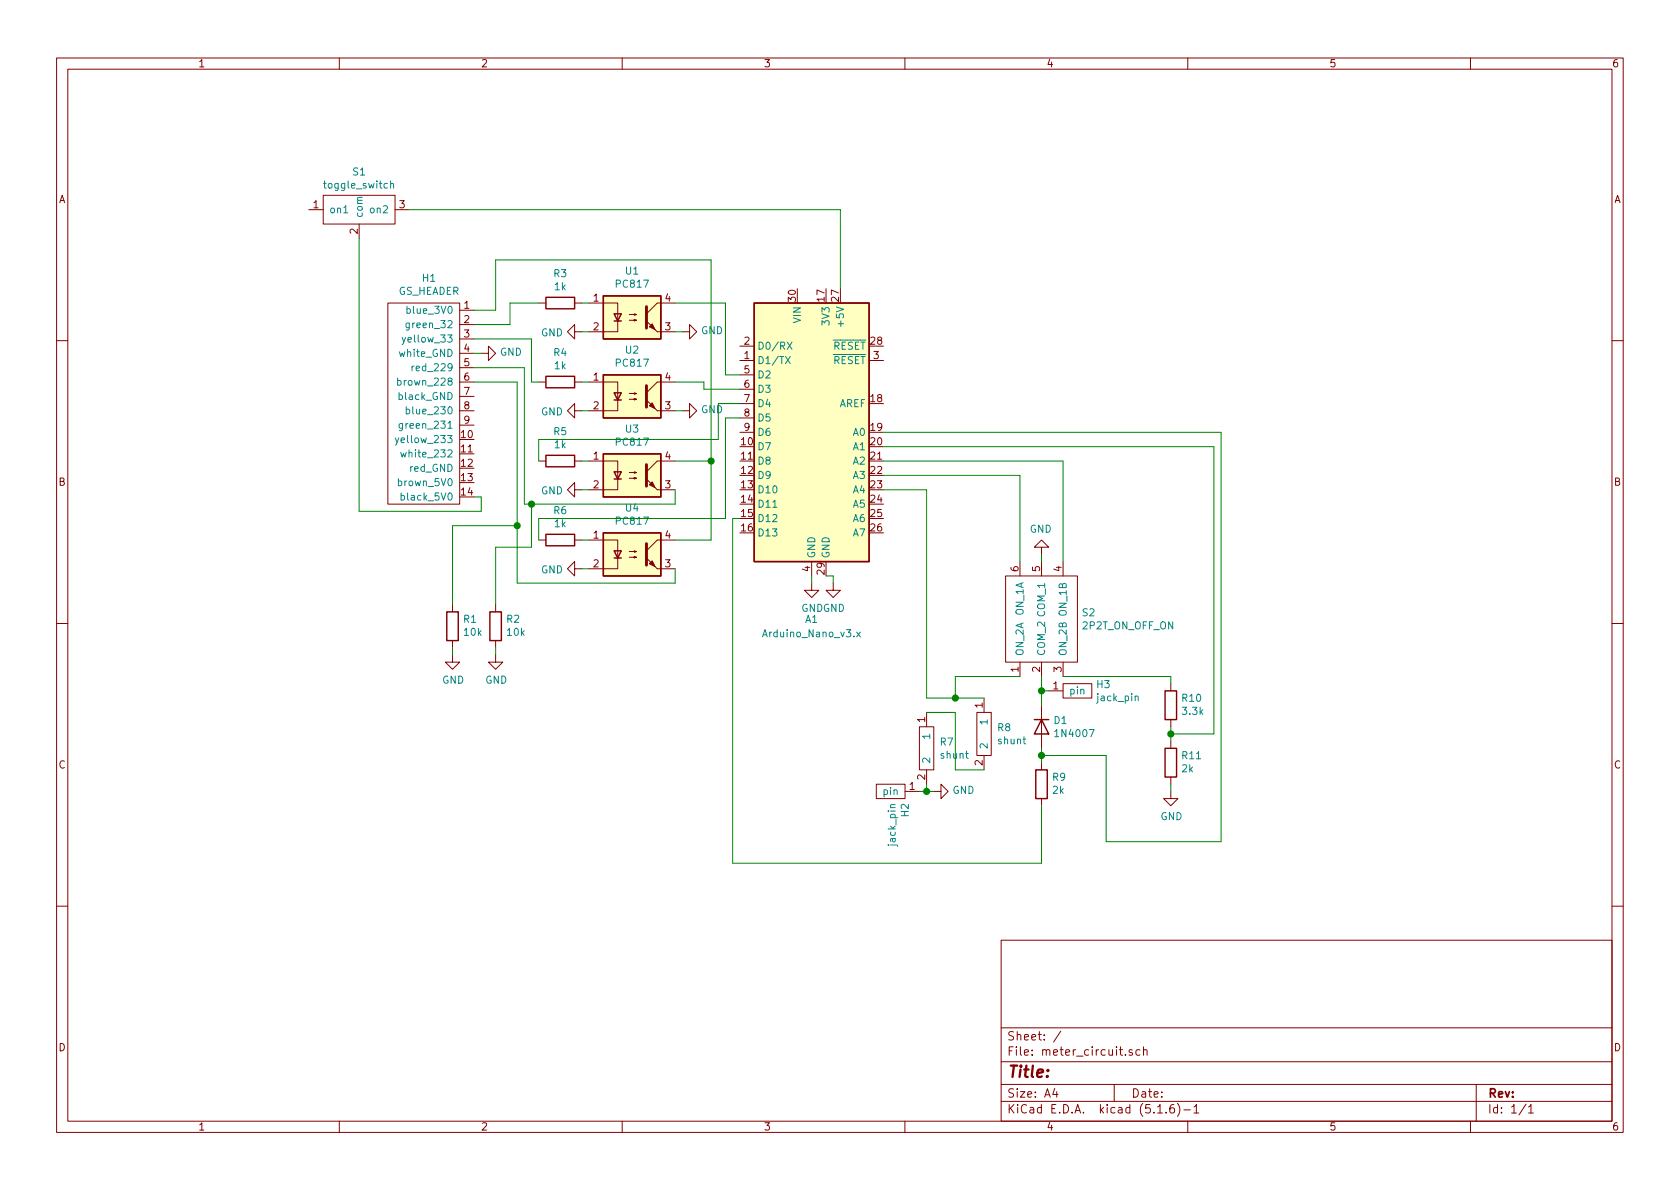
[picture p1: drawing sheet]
EESchema Schematic File Version 4
EELAYER 30 0
EELAYER END
$Descr A4 11693 8268
encoding utf-8
Sheet 1 1
Title ""
Date ""
Rev ""
Comp ""
Comment1 ""
Comment2 ""
Comment3 ""
Comment4 ""
$EndDescr
$Comp
L Isolator:PC817 U3
U 1 1
P 4400 3300
F 0 "U3" H 4400 3625 50  0000 C CNN
F 1 "PC817" H 4400 3534 50  0000 C CNN
F 2 "Package_DIP:DIP-4_W7.62mm" H 4200 3100 50  0001 L CIN
F 3 "http://www.soselectronic.cz/a_info/resource/d/pc817.pdf" H 4400 3300 50  0001 L CNN
	1    4400 3300
	1    0    0    -1  
$EndComp
$Comp
L Isolator:PC817 U4
U 1 1
P 4400 3850
F 0 "U4" H 4400 4175 50  0000 C CNN
F 1 "PC817" H 4400 4084 50  0000 C CNN
F 2 "Package_DIP:DIP-4_W7.62mm" H 4200 3650 50  0001 L CIN
F 3 "http://www.soselectronic.cz/a_info/resource/d/pc817.pdf" H 4400 3850 50  0001 L CNN
	1    4400 3850
	1    0    0    -1  
$EndComp
$Comp
L Isolator:PC817 U2
U 1 1
P 4400 2750
F 0 "U2" H 4400 3075 50  0000 C CNN
F 1 "PC817" H 4400 2984 50  0000 C CNN
F 2 "Package_DIP:DIP-4_W7.62mm" H 4200 2550 50  0001 L CIN
F 3 "http://www.soselectronic.cz/a_info/resource/d/pc817.pdf" H 4400 2750 50  0001 L CNN
	1    4400 2750
	1    0    0    -1  
$EndComp
$Comp
L Isolator:PC817 U1
U 1 1
P 4400 2200
F 0 "U1" H 4400 2525 50  0000 C CNN
F 1 "PC817" H 4400 2434 50  0000 C CNN
F 2 "Package_DIP:DIP-4_W7.62mm" H 4200 2000 50  0001 L CIN
F 3 "http://www.soselectronic.cz/a_info/resource/d/pc817.pdf" H 4400 2200 50  0001 L CNN
	1    4400 2200
	1    0    0    -1  
$EndComp
$Comp
L Device:R R3
U 1 1
P 3900 2100
F 0 "R3" V 3693 2100 50  0000 C CNN
F 1 "1k" V 3784 2100 50  0000 C CNN
F 2 "Resistor_THT:R_Axial_DIN0207_L6.3mm_D2.5mm_P10.16mm_Horizontal" V 3830 2100 50  0001 C CNN
F 3 "~" H 3900 2100 50  0001 C CNN
	1    3900 2100
	0    1    1    0   
$EndComp
$Comp
L meter_circuit:GS_HEADER H1
U 1 1
P 3200 2800
F 0 "H1" H 2987 3675 50  0000 C CNN
F 1 "GS_HEADER" H 2987 3584 50  0000 C CNN
F 2 "meter_circuit:GSbus" H 3200 3200 50  0001 C CNN
F 3 "" H 3200 3200 50  0001 C CNN
	1    3200 2800
	1    0    0    -1  
$EndComp
$Comp
L power:GND #PWR04
U 1 1
P 4050 2300
F 0 "#PWR04" H 4050 2050 50  0001 C CNN
F 1 "GND" V 4055 2172 50  0000 R CNN
F 2 "" H 4050 2300 50  0001 C CNN
F 3 "" H 4050 2300 50  0001 C CNN
	1    4050 2300
	0    1    1    0   
$EndComp
$Comp
L power:GND #PWR05
U 1 1
P 4050 2850
F 0 "#PWR05" H 4050 2600 50  0001 C CNN
F 1 "GND" V 4055 2722 50  0000 R CNN
F 2 "" H 4050 2850 50  0001 C CNN
F 3 "" H 4050 2850 50  0001 C CNN
	1    4050 2850
	0    1    1    0   
$EndComp
$Comp
L power:GND #PWR06
U 1 1
P 4050 3400
F 0 "#PWR06" H 4050 3150 50  0001 C CNN
F 1 "GND" V 4055 3272 50  0000 R CNN
F 2 "" H 4050 3400 50  0001 C CNN
F 3 "" H 4050 3400 50  0001 C CNN
	1    4050 3400
	0    1    1    0   
$EndComp
$Comp
L power:GND #PWR07
U 1 1
P 4050 3950
F 0 "#PWR07" H 4050 3700 50  0001 C CNN
F 1 "GND" V 4055 3822 50  0000 R CNN
F 2 "" H 4050 3950 50  0001 C CNN
F 3 "" H 4050 3950 50  0001 C CNN
	1    4050 3950
	0    1    1    0   
$EndComp
$Comp
L Device:R R4
U 1 1
P 3900 2650
F 0 "R4" V 3693 2650 50  0000 C CNN
F 1 "1k" V 3784 2650 50  0000 C CNN
F 2 "Resistor_THT:R_Axial_DIN0207_L6.3mm_D2.5mm_P10.16mm_Horizontal" V 3830 2650 50  0001 C CNN
F 3 "~" H 3900 2650 50  0001 C CNN
	1    3900 2650
	0    1    1    0   
$EndComp
$Comp
L Device:R R5
U 1 1
P 3900 3200
F 0 "R5" V 3693 3200 50  0000 C CNN
F 1 "1k" V 3784 3200 50  0000 C CNN
F 2 "Resistor_THT:R_Axial_DIN0207_L6.3mm_D2.5mm_P10.16mm_Horizontal" V 3830 3200 50  0001 C CNN
F 3 "~" H 3900 3200 50  0001 C CNN
	1    3900 3200
	0    1    1    0   
$EndComp
$Comp
L Device:R R6
U 1 1
P 3900 3750
F 0 "R6" V 3693 3750 50  0000 C CNN
F 1 "1k" V 3784 3750 50  0000 C CNN
F 2 "Resistor_THT:R_Axial_DIN0207_L6.3mm_D2.5mm_P10.16mm_Horizontal" V 3830 3750 50  0001 C CNN
F 3 "~" H 3900 3750 50  0001 C CNN
	1    3900 3750
	0    1    1    0   
$EndComp
$Comp
L Device:R R1
U 1 1
P 3150 4350
F 0 "R1" H 3080 4304 50  0000 R CNN
F 1 "10k" H 3080 4395 50  0000 R CNN
F 2 "Resistor_THT:R_Axial_DIN0207_L6.3mm_D2.5mm_P10.16mm_Horizontal" V 3080 4350 50  0001 C CNN
F 3 "~" H 3150 4350 50  0001 C CNN
	1    3150 4350
	-1   0    0    1   
$EndComp
$Comp
L Device:R R2
U 1 1
P 3450 4350
F 0 "R2" H 3380 4304 50  0000 R CNN
F 1 "10k" H 3380 4395 50  0000 R CNN
F 2 "Resistor_THT:R_Axial_DIN0207_L6.3mm_D2.5mm_P10.16mm_Horizontal" V 3380 4350 50  0001 C CNN
F 3 "~" H 3450 4350 50  0001 C CNN
	1    3450 4350
	-1   0    0    1   
$EndComp
$Comp
L power:GND #PWR01
U 1 1
P 3150 4550
F 0 "#PWR01" H 3150 4300 50  0001 C CNN
F 1 "GND" H 3155 4377 50  0000 C CNN
F 2 "" H 3150 4550 50  0001 C CNN
F 3 "" H 3150 4550 50  0001 C CNN
	1    3150 4550
	1    0    0    -1  
$EndComp
$Comp
L power:GND #PWR03
U 1 1
P 3450 4550
F 0 "#PWR03" H 3450 4300 50  0001 C CNN
F 1 "GND" H 3455 4377 50  0000 C CNN
F 2 "" H 3450 4550 50  0001 C CNN
F 3 "" H 3450 4550 50  0001 C CNN
	1    3450 4550
	1    0    0    -1  
$EndComp
$Comp
L power:GND #PWR011
U 1 1
P 5800 4050
F 0 "#PWR011" H 5800 3800 50  0001 C CNN
F 1 "GND" H 5805 3877 50  0000 C CNN
F 2 "" H 5800 4050 50  0001 C CNN
F 3 "" H 5800 4050 50  0001 C CNN
	1    5800 4050
	1    0    0    -1  
$EndComp
$Comp
L power:GND #PWR02
U 1 1
P 3350 2450
F 0 "#PWR02" H 3350 2200 50  0001 C CNN
F 1 "GND" V 3355 2322 50  0000 R CNN
F 2 "" H 3350 2450 50  0001 C CNN
F 3 "" H 3350 2450 50  0001 C CNN
	1    3350 2450
	0    -1   -1   0   
$EndComp
$Comp
L power:GND #PWR010
U 1 1
P 5650 4050
F 0 "#PWR010" H 5650 3800 50  0001 C CNN
F 1 "GND" H 5655 3877 50  0000 C CNN
F 2 "" H 5650 4050 50  0001 C CNN
F 3 "" H 5650 4050 50  0001 C CNN
	1    5650 4050
	1    0    0    -1  
$EndComp
$Comp
L meter_circuit:jack_pin H3
U 1 1
P 7400 4800
F 0 "H3" V 7441 4572 50  0000 R CNN
F 1 "jack_pin" V 7350 4572 50  0000 R CNN
F 2 "meter_circuit:jack_pin" H 7400 4800 50  0001 C CNN
F 3 "" H 7400 4800 50  0001 C CNN
	1    7400 4800
	0    -1   -1   0   
$EndComp
$Comp
L Device:R R10
U 1 1
P 8150 4900
F 0 "R10" H 8080 4854 50  0000 R CNN
F 1 "3.3k" H 8080 4945 50  0000 R CNN
F 2 "Resistor_THT:R_Axial_DIN0207_L6.3mm_D2.5mm_P10.16mm_Horizontal" V 8080 4900 50  0001 C CNN
F 3 "~" H 8150 4900 50  0001 C CNN
	1    8150 4900
	-1   0    0    1   
$EndComp
$Comp
L Device:R R11
U 1 1
P 8150 5300
F 0 "R11" H 8080 5254 50  0000 R CNN
F 1 "2k" H 8080 5345 50  0000 R CNN
F 2 "Resistor_THT:R_Axial_DIN0207_L6.3mm_D2.5mm_P10.16mm_Horizontal" V 8080 5300 50  0001 C CNN
F 3 "~" H 8150 5300 50  0001 C CNN
	1    8150 5300
	-1   0    0    1   
$EndComp
$Comp
L Device:R R9
U 1 1
P 7250 5450
F 0 "R9" H 7180 5404 50  0000 R CNN
F 1 "2k" H 7180 5495 50  0000 R CNN
F 2 "Resistor_THT:R_Axial_DIN0207_L6.3mm_D2.5mm_P10.16mm_Horizontal" V 7180 5450 50  0001 C CNN
F 3 "~" H 7250 5450 50  0001 C CNN
	1    7250 5450
	-1   0    0    1   
$EndComp
$Comp
L meter_circuit:shunt R8
U 1 1
P 6850 5100
F 0 "R8" V 6804 5188 50  0000 L CNN
F 1 "shunt" V 6895 5188 50  0000 L CNN
F 2 "meter_circuit:1W2shunt" H 6850 5100 50  0001 C CNN
F 3 "" H 6850 5100 50  0001 C CNN
	1    6850 5100
	0    1    1    0   
$EndComp
$Comp
L power:GND #PWR013
U 1 1
P 7250 3850
F 0 "#PWR013" H 7250 3600 50  0001 C CNN
F 1 "GND" H 7255 3677 50  0000 C CNN
F 2 "" H 7250 3850 50  0001 C CNN
F 3 "" H 7250 3850 50  0001 C CNN
	1    7250 3850
	-1   0    0    1   
$EndComp
$Comp
L MCU_Module:Arduino_Nano_v3.x A1
U 1 1
P 5650 3000
F 0 "A1" H 5650 1700 50  0000 C CNN
F 1 "Arduino_Nano_v3.x" H 5650 1600 50  0000 C CNN
F 2 "Module:Arduino_Nano" H 5650 3000 50  0001 C CIN
F 3 "http://www.mouser.com/pdfdocs/Gravitech_Arduino_Nano3_0.pdf" H 5650 3000 50  0001 C CNN
	1    5650 3000
	1    0    0    -1  
$EndComp
$Comp
L meter_circuit:2P2T_ON_OFF_ON S2
U 1 1
P 7250 4300
F 0 "S2" H 7528 4346 50  0000 L CNN
F 1 "2P2T_ON_OFF_ON" H 7528 4255 50  0000 L CNN
F 2 "meter_circuit:2p2t" H 7250 4300 50  0001 C CNN
F 3 "" H 7250 4300 50  0001 C CNN
	1    7250 4300
	1    0    0    -1  
$EndComp
Wire Wire Line
	7400 4700 8150 4700
Wire Wire Line
	8150 4700 8150 4750
Wire Wire Line
	8150 5050 8150 5100
Wire Wire Line
	6650 4700 7100 4700
Wire Wire Line
	4050 3750 4100 3750
Wire Wire Line
	4050 3200 4100 3200
Wire Wire Line
	4050 2650 4100 2650
Wire Wire Line
	4050 2100 4100 2100
Wire Wire Line
	3300 2250 3550 2250
Wire Wire Line
	3550 2250 3550 2100
Wire Wire Line
	3550 2100 3750 2100
Wire Wire Line
	3300 2350 3700 2350
Wire Wire Line
	3700 2350 3700 2650
Wire Wire Line
	3700 2650 3750 2650
$Comp
L power:GND #PWR08
U 1 1
P 4750 2300
F 0 "#PWR08" H 4750 2050 50  0001 C CNN
F 1 "GND" V 4755 2172 50  0000 R CNN
F 2 "" H 4750 2300 50  0001 C CNN
F 3 "" H 4750 2300 50  0001 C CNN
	1    4750 2300
	0    -1   -1   0   
$EndComp
$Comp
L power:GND #PWR09
U 1 1
P 4750 2850
F 0 "#PWR09" H 4750 2600 50  0001 C CNN
F 1 "GND" V 4755 2722 50  0000 R CNN
F 2 "" H 4750 2850 50  0001 C CNN
F 3 "" H 4750 2850 50  0001 C CNN
	1    4750 2850
	0    -1   -1   0   
$EndComp
Wire Wire Line
	5150 2600 5050 2600
Wire Wire Line
	5050 2600 5050 2100
Wire Wire Line
	5050 2100 4700 2100
Wire Wire Line
	5150 2700 4900 2700
Wire Wire Line
	4900 2700 4900 2650
Wire Wire Line
	4900 2650 4700 2650
Wire Wire Line
	5150 2800 5000 2800
Wire Wire Line
	5000 2800 5000 3050
Wire Wire Line
	5000 3050 3750 3050
Wire Wire Line
	3750 3050 3750 3200
Wire Wire Line
	5150 2900 5050 2900
Wire Wire Line
	5050 2900 5050 3600
Wire Wire Line
	5050 3600 3750 3600
Wire Wire Line
	3750 3600 3750 3750
Wire Wire Line
	3300 2550 3650 2550
Wire Wire Line
	3650 2550 3650 3500
Wire Wire Line
	3650 3500 3700 3500
Wire Wire Line
	4700 3500 4700 3400
Wire Wire Line
	3300 2650 3600 2650
Wire Wire Line
	3600 2650 3600 3650
Wire Wire Line
	3600 4050 4700 4050
Wire Wire Line
	4700 4050 4700 3950
Wire Wire Line
	3150 4200 3150 3650
Wire Wire Line
	3150 3650 3600 3650
Connection ~ 3600 3650
Wire Wire Line
	3600 3650 3600 4050
Wire Wire Line
	3450 4200 3450 3800
Wire Wire Line
	3450 3800 3700 3800
Wire Wire Line
	3700 3800 3700 3500
Connection ~ 3700 3500
Wire Wire Line
	3700 3500 4700 3500
Wire Wire Line
	3300 2150 3450 2150
Wire Wire Line
	3450 2150 3450 1800
Wire Wire Line
	3450 1800 4950 1800
Wire Wire Line
	4950 1800 4950 3200
Wire Wire Line
	4950 3750 4700 3750
Wire Wire Line
	4700 3200 4950 3200
Connection ~ 4950 3200
Wire Wire Line
	4950 3200 4950 3750
Wire Wire Line
	8450 5100 8150 5100
Connection ~ 8150 5100
Wire Wire Line
	8150 5100 8150 5150
Wire Wire Line
	6650 4700 6650 4850
Wire Wire Line
	6450 4850 6650 4850
$Comp
L Diode:1N4007 D1
U 1 1
P 7250 5050
F 0 "D1" V 7204 5130 50  0000 L CNN
F 1 "1N4007" V 7295 5130 50  0000 L CNN
F 2 "Diode_THT:D_DO-41_SOD81_P10.16mm_Horizontal" H 7250 4875 50  0001 C CNN
F 3 "http://www.vishay.com/docs/88503/1n4001.pdf" H 7250 5050 50  0001 C CNN
	1    7250 5050
	0    1    1    0   
$EndComp
Wire Wire Line
	7250 4700 7250 4800
Wire Wire Line
	7250 5200 7250 5250
Wire Wire Line
	7300 4800 7250 4800
Connection ~ 7250 4800
Wire Wire Line
	7250 4800 7250 4900
Wire Wire Line
	7700 5250 7250 5250
Connection ~ 7250 5250
Wire Wire Line
	7250 5250 7250 5300
$Comp
L meter_circuit:shunt R7
U 1 1
P 6450 5200
F 0 "R7" V 6404 5288 50  0000 L CNN
F 1 "shunt" V 6495 5288 50  0000 L CNN
F 2 "meter_circuit:1W2shunt" H 6450 5200 50  0001 C CNN
F 3 "" H 6450 5200 50  0001 C CNN
	1    6450 5200
	0    1    1    0   
$EndComp
Wire Wire Line
	6450 4950 6650 4950
Wire Wire Line
	6650 4950 6650 5350
Wire Wire Line
	6650 5350 6850 5350
Wire Wire Line
	6850 4850 6650 4850
Connection ~ 6650 4850
$Comp
L meter_circuit:toggle_switch S1
U 1 1
P 2500 1450
F 0 "S1" H 2500 1715 50  0000 C CNN
F 1 "toggle_switch" H 2500 1624 50  0000 C CNN
F 2 "meter_circuit:toggle_switch" H 2500 1450 50  0001 C CNN
F 3 "" H 2500 1450 50  0001 C CNN
	1    2500 1450
	1    0    0    -1  
$EndComp
Wire Wire Line
	2850 1450 5850 1450
Wire Wire Line
	5850 1450 5850 2000
Wire Wire Line
	2500 1650 2500 3550
Wire Wire Line
	2500 3550 3350 3550
Wire Wire Line
	3350 3550 3350 3450
Wire Wire Line
	3350 3450 3300 3450
$Comp
L power:GND #PWR014
U 1 1
P 8150 5500
F 0 "#PWR014" H 8150 5250 50  0001 C CNN
F 1 "GND" H 8155 5327 50  0000 C CNN
F 2 "" H 8150 5500 50  0001 C CNN
F 3 "" H 8150 5500 50  0001 C CNN
	1    8150 5500
	1    0    0    -1  
$EndComp
$Comp
L meter_circuit:jack_pin H2
U 1 1
P 6300 5500
F 0 "H2" H 6378 5504 50  0000 L CNN
F 1 "jack_pin" H 6378 5413 50  0000 L CNN
F 2 "meter_circuit:jack_pin" H 6300 5500 50  0001 C CNN
F 3 "" H 6300 5500 50  0001 C CNN
	1    6300 5500
	0    1    1    0   
$EndComp
$Comp
L power:GND #PWR012
U 1 1
P 6500 5500
F 0 "#PWR012" H 6500 5250 50  0001 C CNN
F 1 "GND" V 6505 5372 50  0000 R CNN
F 2 "" H 6500 5500 50  0001 C CNN
F 3 "" H 6500 5500 50  0001 C CNN
	1    6500 5500
	0    -1   -1   0   
$EndComp
Wire Wire Line
	6450 5450 6450 5500
Wire Wire Line
	6450 5500 6400 5500
Wire Wire Line
	7100 3900 7100 3300
Wire Wire Line
	7100 3300 6150 3300
Wire Wire Line
	7400 3900 7400 3200
Wire Wire Line
	7400 3200 6150 3200
Wire Wire Line
	8450 5100 8450 3100
Wire Wire Line
	8450 3100 6150 3100
Wire Wire Line
	7700 5250 7700 5850
Wire Wire Line
	7700 5850 8500 5850
Wire Wire Line
	8500 5850 8500 3000
Wire Wire Line
	8500 3000 6150 3000
Wire Wire Line
	6450 4850 6450 3400
Wire Wire Line
	6450 3400 6150 3400
Wire Wire Line
	5150 3600 5100 3600
Wire Wire Line
	5100 3600 5100 6000
Wire Wire Line
	5100 6000 7250 6000
Wire Wire Line
	7250 5600 7250 6000
Wire Wire Line
	3150 4550 3150 4500
Wire Wire Line
	3450 4550 3450 4500
Wire Wire Line
	4100 3400 4050 3400
Wire Wire Line
	3300 2450 3350 2450
Wire Wire Line
	4750 2850 4700 2850
Wire Wire Line
	4050 2300 4100 2300
Wire Wire Line
	4700 2300 4750 2300
Wire Wire Line
	5650 4000 5650 4050
Wire Wire Line
	5750 4000 5800 4000
Wire Wire Line
	5800 4000 5800 4050
Wire Wire Line
	4100 3950 4050 3950
Wire Wire Line
	4100 2850 4050 2850
Wire Wire Line
	6500 5500 6450 5500
Connection ~ 6450 5500
Wire Wire Line
	8150 5500 8150 5450
Wire Wire Line
	7250 3900 7250 3850
$EndSCHEMATC
